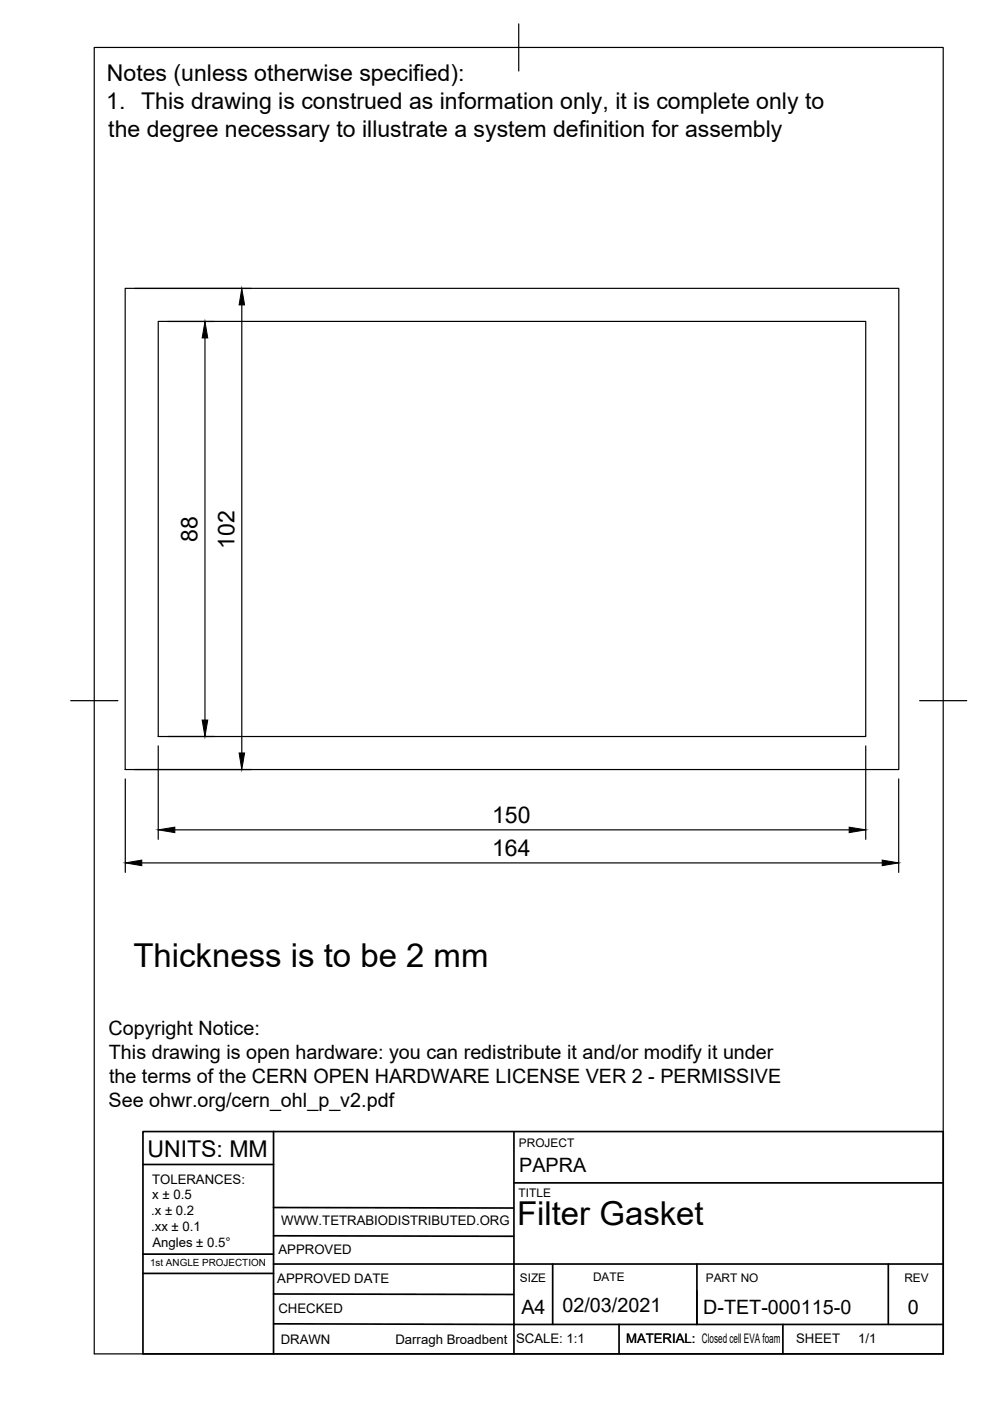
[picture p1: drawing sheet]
<svg xmlns="http://www.w3.org/2000/svg" width="210mm" height="297mm" viewBox="0 0 210 297" stroke-linecap="round" stroke-linejoin="round" font-family="sans-serif">
<!-- layer: Visible -->
<path d="M26.5 61.1h164.1v102.1h-164.1zM33.5 68.1h150.1v88.1h-150.1z" fill="none" stroke="#000" stroke-width=".25"/>
<!-- layer: Border -->
<path d="M20 10.1h180v276.9h-180zM110 5.1v10M15 148.6h10M195 148.6h10" fill="none" stroke="#000" stroke-width=".25"/>
<!-- layer: TitleBlock -->
<g fill="none" stroke="#000" stroke-width=".36">
<path d="M58 239.9v47.1M200 239.9h-169.7v47.1h169.7v-46.9M30.3 246.9h27.7M58 256l50.8 .1M109 250.8h90.9M109 240.1v46.9M30.3 265.9h27.7M30.3 270h27.7M58 268h142M58 274.3l50.9 .2M58 262l50.9 .1M117.2 268v12.8"/>
<path d="M147.8 268v12.8M188.3 268v12.8M58 280.7l142 .1M131.3 280.8v6.2M166 280.8v6.2"/>
</g>
<!-- layer: Dimensions -->
<path d="M28.6 61.2h24.7M35.6 68.2h9.8M43.5 71.7v81M51.3 64.7v94.9M33.5 158.1v19.9M35.6 156.2h9.8M183.6 158.1v19.9M26.6 165.1v19.9M28.6 163.2h24.7M37.1 175.9h142.9M190.5 165.1v19.9M30.1 183h156.9" fill="none" stroke="#000" stroke-width=".25"/>
<path d="M43.5 68.2l.5 3.5h-1.1zM51.3 61.2l.6 3.5h-1.2zM42.9 152.7h1.1l-.5 3.5zM50.7 159.6h1.2l-.6 3.6zM33.5 175.9l3.6-.5v1.1zM180 175.4l3.6 .5-3.6 .6zM26.6 183l3.5-.6v1.1zM187 182.4l3.5 .6-3.5 .5z" fill="#000" stroke="#000" stroke-width=".21"/>
<g font-size="7">
<text x="28.3" y="205">Thickness is to be 2 mm</text>
<text x="109.6" y="259.8">Filter Gasket</text>
</g>
<g font-size="4.9">
<text x="22.7" y="17.2">Notes (unless otherwise specified):</text>
<text x="22.5" y="23">1. This drawing is construed as information only, it is complete only to</text>
<text x="23" y="28.9">the degree necessary to illustrate a system definition for assembly</text>
<text x="41.9" y="114.9" transform="rotate(-90 41.9 114.9)">88</text>
<text x="49.7" y="116.4" transform="rotate(-90 49.7 116.4)">102</text>
<text x="104.3" y="174.4">150</text>
<text x="104.3" y="181.4">164</text>
<text x="31.3" y="245.3">UNITS: MM</text>
</g>
<g font-size="4.2">
<text x="23" y="219.5">Copyright Notice:</text>
<text x="23.1" y="224.5">This drawing is open hardware: you can redistribute it and/or modify it under</text>
<text x="23.1" y="229.6">the terms of the CERN OPEN HARDWARE LICENSE VER 2 - PERMISSIVE</text>
<text x="23" y="234.7">See ohwr.org/cern_ohl_p_v2.pdf</text>
<text x="110.1" y="248.4">PAPRA</text>
<text x="110.6" y="278.6">A4</text>
<text x="119.3" y="278.1">02/03/2021</text>
<text x="149.1" y="278.7">D-TET-000115-0</text>
<text x="192.5" y="278.6">0</text>
</g>
<g font-size="2.8">
<text x="32.2" y="250.9">TOLERANCES:</text>
<text x="32" y="257.6">.x ± 0.2</text>
<text x="32.3" y="254.3">x ± 0.5</text>
<text x="32" y="261">.xx ± 0.1</text>
<text x="59.6" y="259.7">WWW.TETRABIODISTRIBUTED.ORG</text>
<text x="32.3" y="264.3">Angles ± 0.5°</text>
<text x="59.1" y="265.9">APPROVED</text>
<text x="58.8" y="272">APPROVED DATE</text>
<text x="59" y="278.5">CHECKED</text>
<text x="59.5" y="285">DRAWN</text>
<text x="83.8" y="284.9">Darragh Broadbent</text>
<text x="109.4" y="284.8">SCALE: 1:1</text>
<text x="132.7" y="284.8">MATERIAL: Closed cell EVA foam</text>
<text x="168.8" y="284.8">SHEET</text>
<text x="182" y="284.8">1/1</text>
</g>
<g font-size="2.5">
<text x="110" y="243.3">PROJECT</text>
<text x="110" y="253.8">TITLE</text>
<text x="110.2" y="271.9">SIZE</text>
<text x="125.7" y="271.7">DATE</text>
<text x="149.6" y="271.8">PART NO</text>
<text x="191.7" y="271.8">REV</text>
</g>
<text font-size="2.1" x="31.8" y="268.5">1st ANGLE PROJECTION</text>
</svg>
